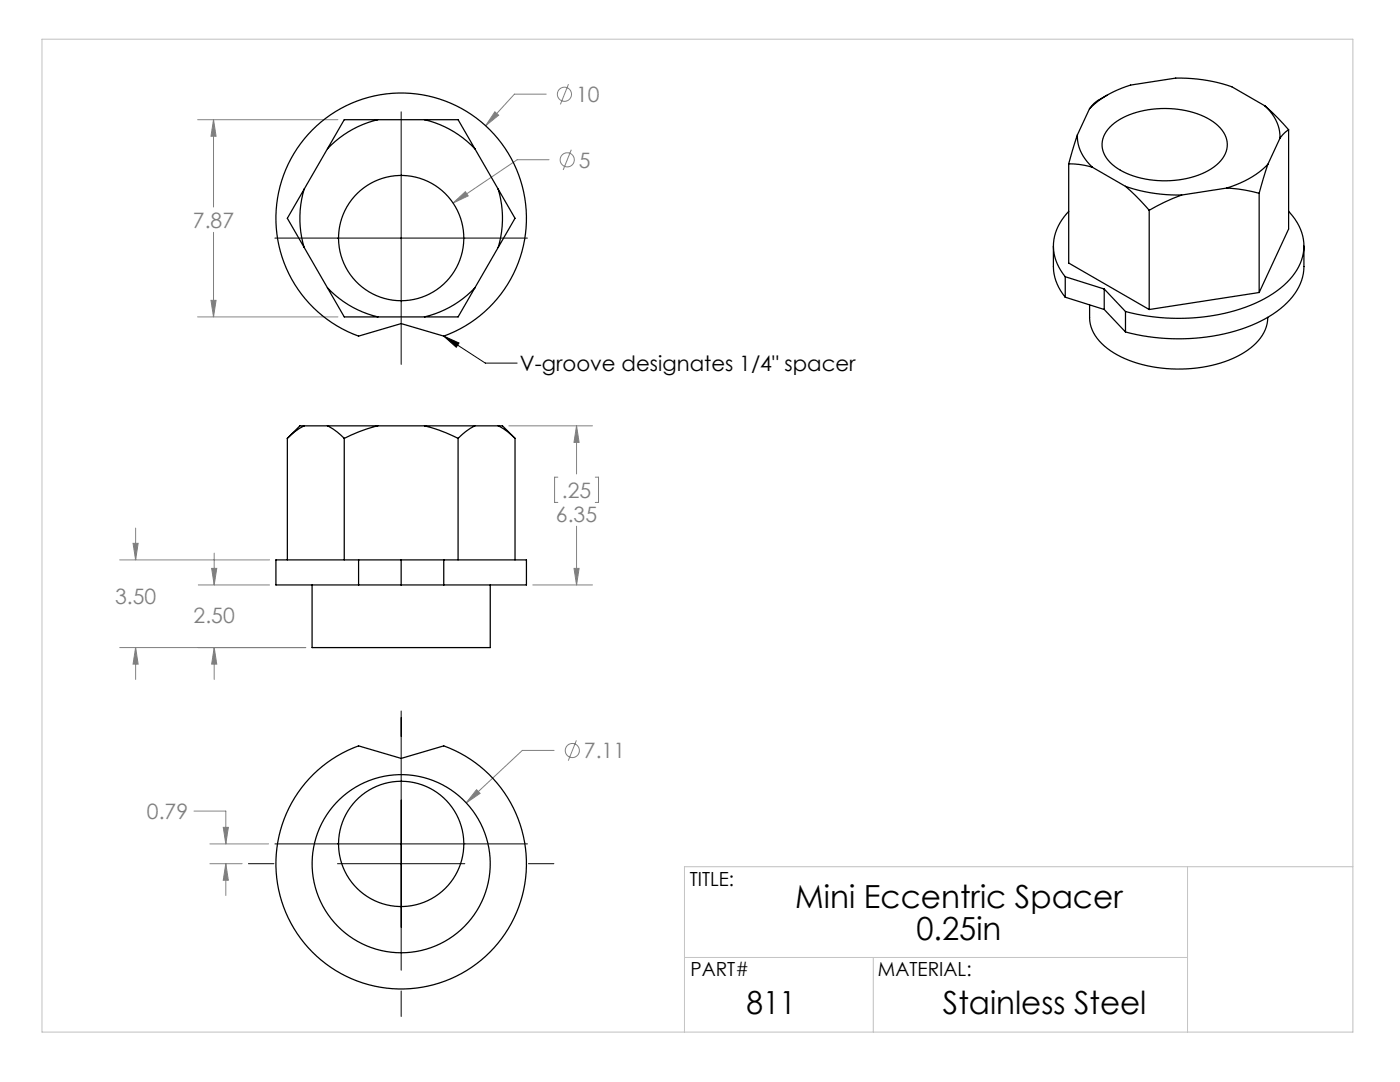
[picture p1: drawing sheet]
<svg xmlns="http://www.w3.org/2000/svg" width="279mm" height="216mm" viewBox="0 0 279 216" stroke-linecap="round" stroke-linejoin="round" font-family="sans-serif">
<g fill="none" stroke="#808080" stroke-width=".2">
<path d="M109 18.8h-6.3l-5.8 6.3M113.5 16.8l-1.7 4M39.4 23.9h28M42.6 23.9v17.4M42.6 23.9l.5 3.3h-1zM98.8 22.3l.7 .7-2.6 2.1zM109.6 31.9h-6.4l-12.8 8.6M114 29.9l-1.6 4M42.1 59.9h1l-.5 3.3zM42.6 46.4v16.8M90.4 40.5l2.5-2.3 .5 .9zM39.4 63.2h28"/>
<path d="M101.6 85h16.6M111.3 95.2h-.6v5.1h.6M115.1 85v9.6M115.1 85l.5 3.3h-1zM118.8 95.2h.6v5.1h-.6M23.9 111.7h29.9M26.6 108.4h1l-.5 3.3zM27.1 105.4v6.3M39.6 116.7h14.2M42.2 113.4h1.1l-.6 3.3zM42.7 110.4v6.3M106.3 116.7h11.9"/>
<path d="M114.6 113.4h1l-.5 3.3zM115.1 105v11.7M23.9 129.2h37.1M27.1 129.2l.5 3.3h-1zM27.1 129.2v6.4M42.7 129.2l.6 3.3h-1.1zM42.7 129.2v6.4M95.1 157.6l.7 .7-2.8 1.9zM110.6 149.7h-6.4l-11.2 10.5M115 147.7l-1.6 4.1M38.7 161.8h6.4v6.6M41.9 172.3h6.4"/>
<path d="M41.9 168.4h11.7M44.6 165.1h1l-.5 3.3zM45.1 172.3v6.4M45.1 172.3l.5 3.3h-1z"/>
<circle cx="112.6" cy="18.8" r="1.41"/>
<circle cx="113.2" cy="31.9" r="1.41"/>
<circle cx="114.2" cy="149.8" r="1.41"/>
</g>
<path d="M80.1 22.3v50.4M54.9 47.5h50.4M88.6 67.1l3 1.3-.5 .9zM88.6 67.1l8.3 5.4h6.3M80.1 141.9v51.7M49.6 172.3h5.1M54.9 168.4h50.4M67.4 172.3h25.4M105.5 172.3h5M80.1 197.7v5.1" fill="none" stroke="#000" stroke-width=".2"/>
<path d="M8.4 7.8h261.6v198.1h-261.6zM237 172.9v33M270 172.9h-133.4v33M136.6 191h100.4M174.3 191v14.9" fill="none" stroke="#c0c0c0" stroke-width=".2"/>
<path d="M88.6 67.1l3 1.3-.5 .9z" fill="#000"/>
<path d="M42.6 23.9l.5 3.3h-1zM42.1 59.9h1l-.5 3.3zM98.8 22.3l-1.9 2.8 2.6-2.1zM90.4 40.5l3-1.4-.5-.9zM42.7 129.2l.6 3.3h-1.1zM42.2 113.4h1.1l-.6 3.3zM27.1 129.2l.5 3.3h-1zM26.6 108.4h1l-.5 3.3zM114.6 113.4h1l-.5 3.3zM115.1 85l.5 3.3h-1zM45.1 172.3l.5 3.3h-1zM44.6 165.1h1l-.5 3.3zM95.1 157.6l-2.1 2.6 2.8-1.9z" fill="#808080"/>
<g fill="none" stroke="#000" stroke-width=".25">
<path d="M220.9 19a7.9 7.9 0 0 0-3.5 2.7M60.7 37.8a20.2 20.2 0 0 0 0 11.6M60.7 37.8l-3.4 5.8 3.4 5.8M62.3 25.9a25 25 0 0 1 38.8 4.2 25 25 0 0 1-12.5 37l-8.5-2.5-8.5 2.5a25 25 0 0 1-9.3-41.2zM65.4 29.7l-4.7 8.1M75.4 23.9a20.2 20.2 0 0 0-10 5.8M75.4 23.9h-6.7l-3.3 5.8M75.4 23.9h9.3M84.7 23.9a20.2 20.2 0 0 1 10.1 5.8M84.7 23.9h6.7l3.4 5.8M94.8 29.7l4.6 8.1M99.4 37.8a20.2 20.2 0 0 1 0 11.6"/>
<path d="M99.4 37.8l3.4 5.8-3.4 5.8M213.3 32.7l2 .1 2.7 .6M213.3 32.7v19.8l16 9.3M215 26.9a8.3 8.3 0 0 0 3 6.5M215 26.9l-1.7 5.8M217.4 21.7l-2.4 5.2M218 33.4l6.6 3.8M221.5 25.4a15.9 15.9 0 0 1 11.9-3.7 15 15 0 0 1 10.1 3.8 4.8 4.8 0 0 1-.7 7.4 18 18 0 0 1-14.2 2.8 11.5 11.5 0 0 1-8.1-4.6 4.6 4.6 0 0 1 1-5.7zM224.6 37.2a32.1 32.1 0 0 0 11.2 1.7M224.6 37.2l2.1 1.9 2.6 2.9M235.8 38.9a38.7 38.7 0 0 0-6.5 3.1M244.8 37.5l3.7 .4 2.8 .7"/>
<path d="M244.8 37.5l-9 1.4M251.3 38.6v19.8M252.4 21.1l-6.6-3.8a32.1 32.1 0 0 0-11.2-1.7l-9 1.4a19.1 19.1 0 0 0-8.2 4.7M252.4 21.1a8.4 8.4 0 0 1 3 6.5M252.4 21.1l2.7 2.5 2.1 2.3M253 32.8a18.6 18.6 0 0 1-8.2 4.7M253 32.8l-1.7 5.8M255.4 27.6l-2.4 5.2M257.2 25.9l-.8 .6-1 1.1M257.2 25.9v19.8l-5.9 12.7M60.7 49.4l4.7 8M65.4 57.4l3.3 5.8h6.7"/>
<path d="M65.4 57.4a20.2 20.2 0 0 0 10 5.8M94.8 57.4a20.2 20.2 0 0 1-10.1 5.8M94.8 57.4l-3.4 5.8h-6.7M99.4 49.4l-4.6 8M210.2 49.1v4.1a9.6 9.6 0 0 0 2.4 6.1M212.6 55.2l7.8 2.5M212.6 55.2v4.1M212.6 59.3l7.8 2.5M213.3 42.2a9.3 9.3 0 0 0-.7 13M220.4 57.7l4.2 4.5M220.4 57.7v4.1M229.3 42v19.8"/>
<path d="M251.3 58.4l-22 3.4M257.2 42.2a9.3 9.3 0 0 1 .2 13.6 25.8 25.8 0 0 1-14.2 7 42.1 42.1 0 0 1-18.6-.6M260.2 49.1v4.1a10.9 10.9 0 0 1-4.7 8.4 32.6 32.6 0 0 1-19.3 6 41.2 41.2 0 0 1-11.6-1.4M75.4 63.2h9.3M217.5 60.8v2.6a8.1 8.1 0 0 0 4.1 6.6 26.8 26.8 0 0 0 19.2 3.1 17.6 17.6 0 0 0 10.8-5.7 6.7 6.7 0 0 0 1.4-4.1M220.4 61.8l4.2 4.4M224.6 62.2v4M57.3 87.5v24.2M60.7 85a12.3 12.3 0 0 0-3.4 2.5M60.7 85h-.9l-2.5 2.5M60.7 85h4.7M65.4 85l1.9 1.2 1.4 1.3"/>
<path d="M65.4 85h10M68.7 87.5v24.2M75.4 85l-.8 .2a31.4 31.4 0 0 0-5.9 2.3M75.4 85h9.3M84.7 85a29.8 29.8 0 0 1 6.7 2.5M84.7 85h10.1M91.4 87.5v24.2M94.8 85a12.3 12.3 0 0 0-3.4 2.5M94.8 85h4.6M99.4 85l1.9 1.2 1.5 1.3M99.4 85h.9l2.5 2.5M102.8 87.5v24.2"/>
<path d="M62.3 116.7v12.5h35.5v-12.5M71.6 111.7h-16.5v5h16.5M71.6 111.7v5M71.6 111.7h17M71.6 116.7h17M80.1 111.7v5M88.6 111.7h16.5v5h-16.5M88.6 111.7v5M62.5 154.5a25 25 0 0 1 9.1-5.7l8.5 2.5 8.5-2.5a25 25 0 0 1 13.5 35.4 25 25 0 0 1-37.1 8.1 25 25 0 0 1-2.5-37.8z"/>
<circle cx="80.1" cy="47.5" r="12.5"/>
<circle cx="80.1" cy="172.3" r="17.8"/>
<circle cx="80.1" cy="168.4" r="12.5"/>
</g>
<g font-size="6.3">
<text x="158.7" y="181.3">Mini Eccentric Spacer</text>
<text x="182.9" y="187.6">0.25in</text>
<text x="149" y="202.3">811</text>
<text x="188.2" y="202.3">Stainless Steel</text>
</g>
<g font-size="4.2" fill="#808080">
<text x="115" y="20.4">10</text>
<text x="115.5" y="33.4">5</text>
<text x="38.5" y="45.4">7.87</text>
<text x="112.1" y="99.3">.25</text>
<text x="111" y="104.1">6.35</text>
<text x="23" y="120.6">3.50</text>
<text x="38.6" y="124.3">2.50</text>
<text x="116.5" y="151.3">7.11</text>
<text x="29.3" y="163.4">0.79</text>
</g>
<text font-size="4.2" x="103.7" y="74.1">V-groove designates 1/4&quot; spacer</text>
<g font-size="3.9">
<text x="137.7" y="176.8">TITLE:</text>
<text x="137.8" y="194.8">PART#</text>
<text x="175.2" y="194.8">MATERIAL:</text>
</g>
</svg>
